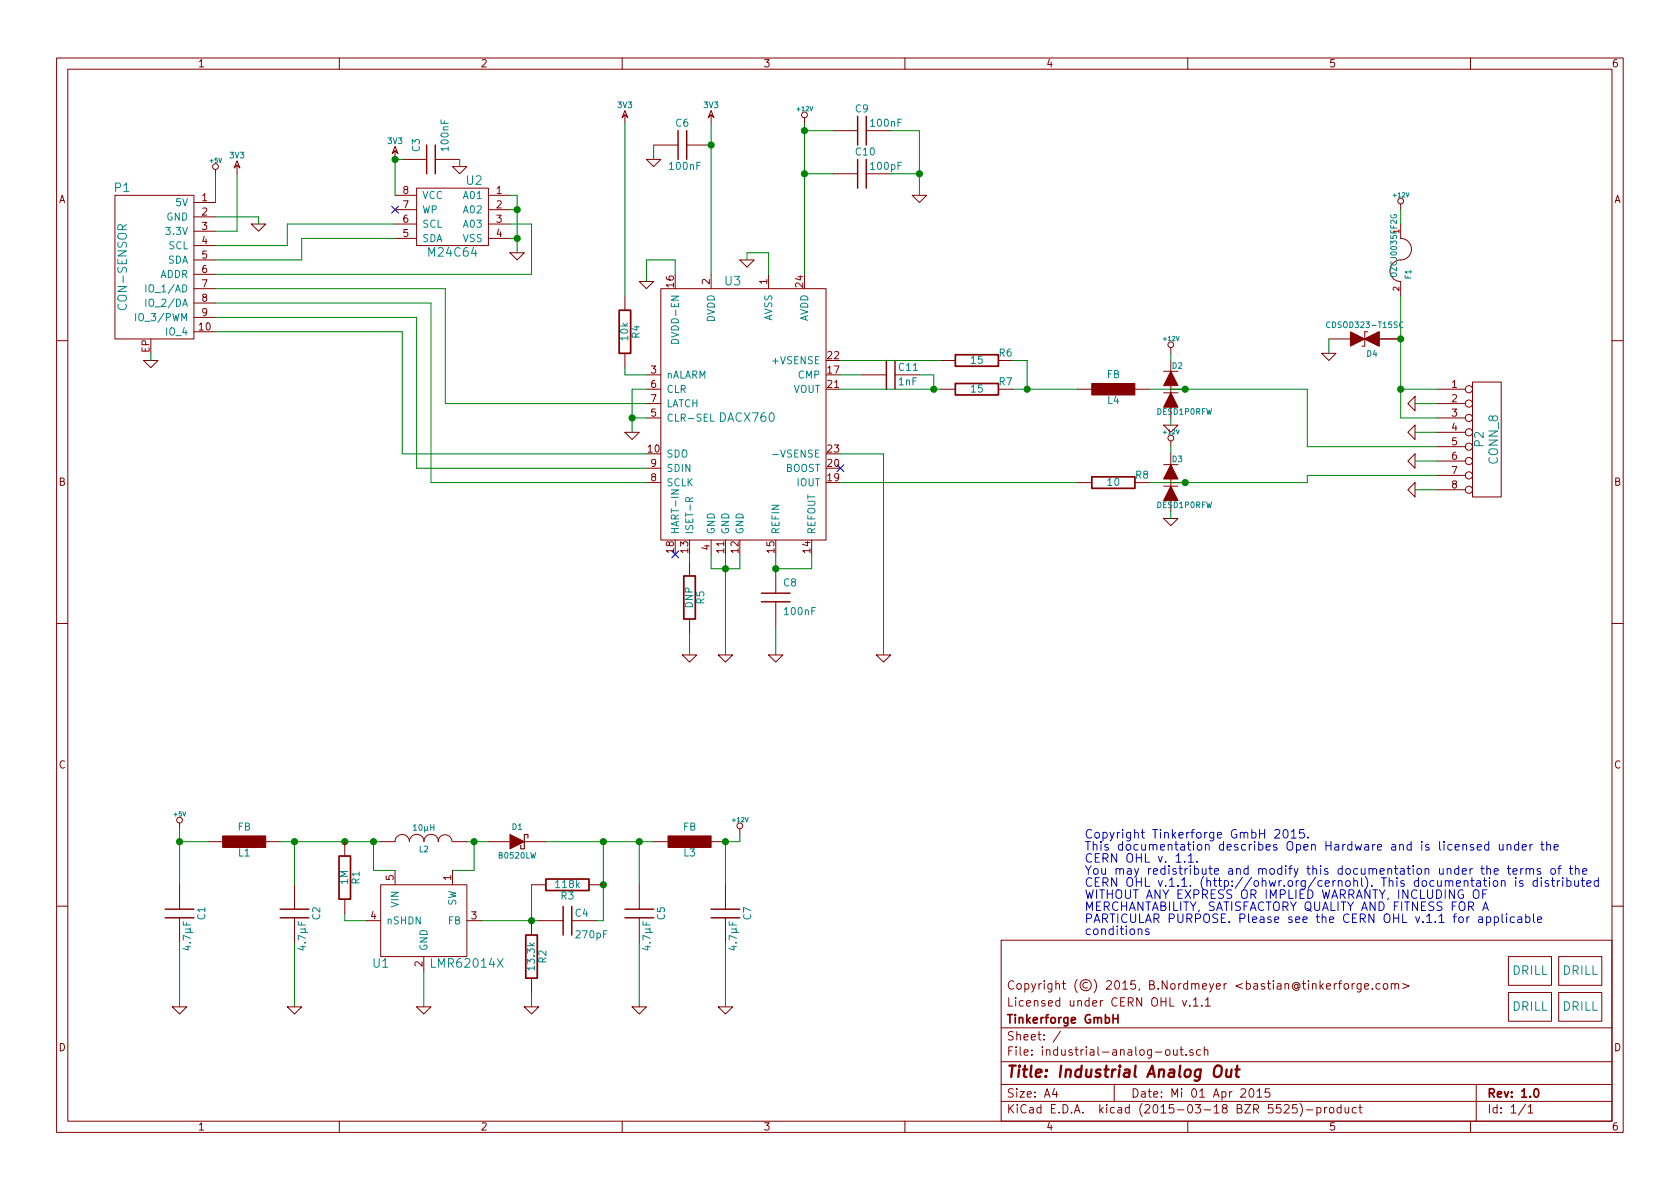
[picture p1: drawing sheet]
EESchema Schematic File Version 2
LIBS:tinkerforge
LIBS:power
LIBS:device
LIBS:transistors
LIBS:conn
LIBS:linear
LIBS:regul
LIBS:74xx
LIBS:cmos4000
LIBS:adc-dac
LIBS:memory
LIBS:xilinx
LIBS:microcontrollers
LIBS:dsp
LIBS:microchip
LIBS:analog_switches
LIBS:motorola
LIBS:texas
LIBS:intel
LIBS:audio
LIBS:interface
LIBS:digital-audio
LIBS:philips
LIBS:display
LIBS:cypress
LIBS:siliconi
LIBS:opto
LIBS:atmel
LIBS:contrib
LIBS:valves
EELAYER 25 0
EELAYER END
$Descr A4 11693 8268
encoding utf-8
Sheet 1 1
Title "Industrial Analog Out"
Date "Mi 01 Apr 2015"
Rev "1.0"
Comp "Tinkerforge GmbH"
Comment1 "Licensed under CERN OHL v.1.1"
Comment2 "Copyright (©) 2015, B.Nordmeyer <bastian@tinkerforge.com>"
Comment3 ""
Comment4 ""
$EndDescr
Text Notes 7550 6500 0    60   ~ 0
Copyright Tinkerforge GmbH 2015.\nThis documentation describes Open Hardware and is licensed under the\nCERN OHL v. 1.1.\nYou may redistribute and modify this documentation under the terms of the\nCERN OHL v.1.1. (http://ohwr.org/cernohl). This documentation is distributed\nWITHOUT ANY EXPRESS OR IMPLIED WARRANTY, INCLUDING OF\nMERCHANTABILITY, SATISFACTORY QUALITY AND FITNESS FOR A\nPARTICULAR PURPOSE. Please see the CERN OHL v.1.1 for applicable\nconditions\n
$Comp
L GND #PWR01
U 1 1
P 1050 2500
F 0 "#PWR01" H 1050 2500 30  0001 C CNN
F 1 "GND" H 1050 2430 30  0001 C CNN
F 2 "" H 1050 2500 60  0001 C CNN
F 3 "" H 1050 2500 60  0001 C CNN
	1    1050 2500
	1    0    0    -1  
$EndComp
$Comp
L DRILL U5
U 1 1
P 10650 7000
F 0 "U5" H 10700 7050 60  0001 C CNN
F 1 "DRILL" H 10650 7000 60  0000 C CNN
F 2 "kicad-libraries:DRILL_NP" H 10650 7000 60  0001 C CNN
F 3 "" H 10650 7000 60  0001 C CNN
	1    10650 7000
	1    0    0    -1  
$EndComp
$Comp
L DRILL U4
U 1 1
P 10650 6750
F 0 "U4" H 10700 6800 60  0001 C CNN
F 1 "DRILL" H 10650 6750 60  0000 C CNN
F 2 "kicad-libraries:DRILL_NP" H 10650 6750 60  0001 C CNN
F 3 "" H 10650 6750 60  0001 C CNN
	1    10650 6750
	1    0    0    -1  
$EndComp
$Comp
L DRILL U6
U 1 1
P 11000 6750
F 0 "U6" H 11050 6800 60  0001 C CNN
F 1 "DRILL" H 11000 6750 60  0000 C CNN
F 2 "kicad-libraries:DRILL_NP" H 11000 6750 60  0001 C CNN
F 3 "" H 11000 6750 60  0001 C CNN
	1    11000 6750
	1    0    0    -1  
$EndComp
$Comp
L DRILL U7
U 1 1
P 11000 7000
F 0 "U7" H 11050 7050 60  0001 C CNN
F 1 "DRILL" H 11000 7000 60  0000 C CNN
F 2 "kicad-libraries:DRILL_NP" H 11000 7000 60  0001 C CNN
F 3 "" H 11000 7000 60  0001 C CNN
	1    11000 7000
	1    0    0    -1  
$EndComp
$Comp
L GND #PWR02
U 1 1
P 1800 1550
F 0 "#PWR02" H 1800 1550 30  0001 C CNN
F 1 "GND" H 1800 1480 30  0001 C CNN
F 2 "" H 1800 1550 60  0001 C CNN
F 3 "" H 1800 1550 60  0001 C CNN
	1    1800 1550
	1    0    0    -1  
$EndComp
$Comp
L C C3
U 1 1
P 3000 1100
F 0 "C3" H 3050 1200 50  0000 L CNN
F 1 "100nF" H 3050 1000 50  0000 L CNN
F 2 "kicad-libraries:C0603" H 3000 1100 60  0001 C CNN
F 3 "" H 3000 1100 60  0001 C CNN
	1    3000 1100
	0    -1   -1   0   
$EndComp
$Comp
L GND #PWR03
U 1 1
P 3200 1150
F 0 "#PWR03" H 3200 1150 30  0001 C CNN
F 1 "GND" H 3200 1080 30  0001 C CNN
F 2 "" H 3200 1150 60  0001 C CNN
F 3 "" H 3200 1150 60  0001 C CNN
	1    3200 1150
	1    0    0    -1  
$EndComp
$Comp
L GND #PWR04
U 1 1
P 3600 1750
F 0 "#PWR04" H 3600 1750 30  0001 C CNN
F 1 "GND" H 3600 1680 30  0001 C CNN
F 2 "" H 3600 1750 60  0001 C CNN
F 3 "" H 3600 1750 60  0001 C CNN
	1    3600 1750
	1    0    0    -1  
$EndComp
NoConn ~ 2750 1450
$Comp
L 3V3 #PWR05
U 1 1
P 2750 1100
F 0 "#PWR05" H 2750 1200 40  0001 C CNN
F 1 "3V3" H 2750 1225 40  0000 C CNN
F 2 "" H 2750 1100 60  0001 C CNN
F 3 "" H 2750 1100 60  0001 C CNN
	1    2750 1100
	1    0    0    -1  
$EndComp
$Comp
L 3V3 #PWR06
U 1 1
P 1650 1200
F 0 "#PWR06" H 1650 1300 40  0001 C CNN
F 1 "3V3" H 1650 1325 40  0000 C CNN
F 2 "" H 1650 1200 60  0001 C CNN
F 3 "" H 1650 1200 60  0001 C CNN
	1    1650 1200
	1    0    0    -1  
$EndComp
$Comp
L CON-SENSOR P1
U 1 1
P 1050 1850
F 0 "P1" H 1250 2400 60  0000 C CNN
F 1 "CON-SENSOR" V 1250 1850 60  0000 C CNN
F 2 "kicad-libraries:CON-SENSOR" H 1050 1850 60  0001 C CNN
F 3 "" H 1050 1850 60  0001 C CNN
	1    1050 1850
	-1   0    0    -1  
$EndComp
$Comp
L CAT24C U2
U 1 1
P 3150 1750
F 0 "U2" H 3000 2250 60  0000 C CNN
F 1 "M24C64" H 3150 1750 60  0000 C CNN
F 2 "kicad-libraries:SOIC8" H 3150 1750 60  0001 C CNN
F 3 "" H 3150 1750 60  0001 C CNN
	1    3150 1750
	-1   0    0    -1  
$EndComp
$Comp
L +5V #PWR07
U 1 1
P 1500 1200
F 0 "#PWR07" H 1500 1290 20  0001 C CNN
F 1 "+5V" H 1500 1290 30  0000 C CNN
F 2 "" H 1500 1200 60  0000 C CNN
F 3 "" H 1500 1200 60  0000 C CNN
	1    1500 1200
	1    0    0    -1  
$EndComp
$Comp
L CONN_8 P2
U 1 1
P 10350 3050
F 0 "P2" V 10300 3050 60  0000 C CNN
F 1 "CONN_8" V 10400 3050 60  0000 C CNN
F 2 "kicad-libraries:OQ_8P" H 10350 3050 60  0001 C CNN
F 3 "" H 10350 3050 60  0000 C CNN
	1    10350 3050
	1    0    0    -1  
$EndComp
Wire Wire Line
	1050 2500 1050 2450
Connection ~ 2750 1100
Wire Wire Line
	2800 1100 2750 1100
Connection ~ 3600 1450
Wire Wire Line
	3600 1350 3600 1750
Wire Wire Line
	3600 1350 3550 1350
Wire Wire Line
	3600 1650 3550 1650
Wire Wire Line
	3550 1550 3700 1550
Wire Wire Line
	3700 1550 3700 1900
Wire Wire Line
	3700 1900 1500 1900
Wire Wire Line
	2750 1550 2000 1550
Wire Wire Line
	2000 1550 2000 1700
Wire Wire Line
	2000 1700 1500 1700
Wire Wire Line
	1500 1600 1650 1600
Wire Wire Line
	1650 1600 1650 1200
Wire Wire Line
	1500 1800 2100 1800
Wire Wire Line
	2100 1800 2100 1650
Wire Wire Line
	2100 1650 2750 1650
Wire Wire Line
	2750 1100 2750 1350
Wire Wire Line
	3600 1450 3550 1450
Connection ~ 3600 1650
Wire Wire Line
	3200 1150 3200 1100
Wire Wire Line
	1500 1500 1800 1500
Wire Wire Line
	1800 1500 1800 1550
Wire Wire Line
	1500 1400 1500 1200
$Comp
L DACX760 U3
U 1 1
P 5200 2900
F 0 "U3" H 5100 3850 60  0000 C CNN
F 1 "DACX760" H 5200 2900 60  0000 C CNN
F 2 "kicad-libraries:TSSOP24-44-PWR" H 5200 2900 60  0001 C CNN
F 3 "" H 5200 2900 60  0000 C CNN
	1    5200 2900
	1    0    0    -1  
$EndComp
$Comp
L R R4
U 1 1
P 4350 2300
F 0 "R4" V 4430 2300 50  0000 C CNN
F 1 "10k" V 4350 2300 50  0000 C CNN
F 2 "kicad-libraries:R0603" H 4350 2300 60  0001 C CNN
F 3 "" H 4350 2300 60  0000 C CNN
	1    4350 2300
	1    0    0    -1  
$EndComp
Wire Wire Line
	4500 2600 4350 2600
Wire Wire Line
	4350 2600 4350 2550
$Comp
L 3V3 #PWR08
U 1 1
P 4350 850
F 0 "#PWR08" H 4350 950 40  0001 C CNN
F 1 "3V3" H 4350 975 40  0000 C CNN
F 2 "" H 4350 850 60  0001 C CNN
F 3 "" H 4350 850 60  0001 C CNN
	1    4350 850 
	1    0    0    -1  
$EndComp
$Comp
L 3V3 #PWR09
U 1 1
P 4950 850
F 0 "#PWR09" H 4950 950 40  0001 C CNN
F 1 "3V3" H 4950 975 40  0000 C CNN
F 2 "" H 4950 850 60  0001 C CNN
F 3 "" H 4950 850 60  0001 C CNN
	1    4950 850 
	1    0    0    -1  
$EndComp
Wire Wire Line
	1500 2000 3100 2000
Wire Wire Line
	3100 2000 3100 2800
Wire Wire Line
	3100 2800 4500 2800
Wire Wire Line
	3000 2100 1500 2100
Wire Wire Line
	1500 2200 2900 2200
Wire Wire Line
	2900 2200 2900 3250
Wire Wire Line
	2800 2300 1500 2300
$Comp
L GND #PWR010
U 1 1
P 4400 3000
F 0 "#PWR010" H 4400 3000 30  0001 C CNN
F 1 "GND" H 4400 2930 30  0001 C CNN
F 2 "" H 4400 3000 60  0001 C CNN
F 3 "" H 4400 3000 60  0001 C CNN
	1    4400 3000
	1    0    0    -1  
$EndComp
Wire Wire Line
	4500 2900 4400 2900
Wire Wire Line
	4400 2700 4400 3000
Wire Wire Line
	4500 2700 4400 2700
Connection ~ 4400 2900
$Comp
L GND #PWR011
U 1 1
P 5050 4550
F 0 "#PWR011" H 5050 4550 30  0001 C CNN
F 1 "GND" H 5050 4480 30  0001 C CNN
F 2 "" H 5050 4550 60  0001 C CNN
F 3 "" H 5050 4550 60  0001 C CNN
	1    5050 4550
	1    0    0    -1  
$EndComp
Wire Wire Line
	5050 3850 5050 4550
Wire Wire Line
	4950 3850 4950 3950
Wire Wire Line
	4950 3950 5150 3950
Connection ~ 5050 3950
Wire Wire Line
	5150 3950 5150 3850
$Comp
L C C8
U 1 1
P 5400 4150
F 0 "C8" H 5450 4250 50  0000 L CNN
F 1 "100nF" H 5450 4050 50  0000 L CNN
F 2 "kicad-libraries:C0603" H 5400 4150 60  0001 C CNN
F 3 "" H 5400 4150 60  0001 C CNN
	1    5400 4150
	1    0    0    -1  
$EndComp
$Comp
L GND #PWR012
U 1 1
P 5400 4550
F 0 "#PWR012" H 5400 4550 30  0001 C CNN
F 1 "GND" H 5400 4480 30  0001 C CNN
F 2 "" H 5400 4550 60  0001 C CNN
F 3 "" H 5400 4550 60  0001 C CNN
	1    5400 4550
	1    0    0    -1  
$EndComp
Wire Wire Line
	5400 3850 5400 3950
Wire Wire Line
	5400 3950 5650 3950
Wire Wire Line
	5650 3950 5650 3850
Wire Wire Line
	5400 4350 5400 4550
Connection ~ 5400 3950
$Comp
L C C6
U 1 1
P 4750 1000
F 0 "C6" V 4600 950 50  0000 L CNN
F 1 "100nF" V 4900 900 50  0000 L CNN
F 2 "kicad-libraries:C0603" H 4750 1000 60  0001 C CNN
F 3 "" H 4750 1000 60  0001 C CNN
	1    4750 1000
	0    1    1    0   
$EndComp
Wire Wire Line
	4950 1900 4950 850 
Connection ~ 4950 1000
$Comp
L GND #PWR013
U 1 1
P 4550 1100
F 0 "#PWR013" H 4550 1100 30  0001 C CNN
F 1 "GND" H 4550 1030 30  0001 C CNN
F 2 "" H 4550 1100 60  0001 C CNN
F 3 "" H 4550 1100 60  0001 C CNN
	1    4550 1100
	1    0    0    -1  
$EndComp
Wire Wire Line
	4550 1100 4550 1000
Wire Wire Line
	4350 2050 4350 850 
$Comp
L C C9
U 1 1
P 6000 900
F 0 "C9" V 5850 850 50  0000 L CNN
F 1 "100nF" V 5950 950 50  0000 L CNN
F 2 "kicad-libraries:C0603" H 6000 900 60  0001 C CNN
F 3 "" H 6000 900 60  0001 C CNN
	1    6000 900 
	0    1    1    0   
$EndComp
$Comp
L C C10
U 1 1
P 6000 1200
F 0 "C10" V 5850 1150 50  0000 L CNN
F 1 "100pF" V 5950 1250 50  0000 L CNN
F 2 "kicad-libraries:C0603" H 6000 1200 60  0001 C CNN
F 3 "" H 6000 1200 60  0001 C CNN
	1    6000 1200
	0    1    1    0   
$EndComp
$Comp
L GND #PWR014
U 1 1
P 6400 1350
F 0 "#PWR014" H 6400 1350 30  0001 C CNN
F 1 "GND" H 6400 1280 30  0001 C CNN
F 2 "" H 6400 1350 60  0001 C CNN
F 3 "" H 6400 1350 60  0001 C CNN
	1    6400 1350
	1    0    0    -1  
$EndComp
Wire Wire Line
	6200 1200 6400 1200
Wire Wire Line
	6200 900  6400 900 
$Comp
L +12V #PWR015
U 1 1
P 5600 850
F 0 "#PWR015" H 5600 800 20  0001 C CNN
F 1 "+12V" H 5600 950 30  0000 C CNN
F 2 "" H 5600 850 60  0000 C CNN
F 3 "" H 5600 850 60  0000 C CNN
	1    5600 850 
	1    0    0    -1  
$EndComp
Wire Wire Line
	5600 850  5600 1900
Wire Wire Line
	5800 900  5600 900 
Connection ~ 5600 900 
Wire Wire Line
	5800 1200 5600 1200
Connection ~ 5600 1200
$Comp
L GND #PWR016
U 1 1
P 4500 1950
F 0 "#PWR016" H 4500 1950 30  0001 C CNN
F 1 "GND" H 4500 1880 30  0001 C CNN
F 2 "" H 4500 1950 60  0001 C CNN
F 3 "" H 4500 1950 60  0001 C CNN
	1    4500 1950
	1    0    0    -1  
$EndComp
Wire Wire Line
	4700 1900 4700 1800
Wire Wire Line
	4700 1800 4500 1800
Wire Wire Line
	4500 1800 4500 1950
NoConn ~ 4700 3850
$Comp
L R R5
U 1 1
P 4800 4150
F 0 "R5" V 4880 4150 50  0000 C CNN
F 1 "DNP" V 4800 4150 50  0000 C CNN
F 2 "kicad-libraries:R0603" H 4800 4150 60  0001 C CNN
F 3 "" H 4800 4150 60  0000 C CNN
	1    4800 4150
	1    0    0    -1  
$EndComp
$Comp
L GND #PWR017
U 1 1
P 4800 4550
F 0 "#PWR017" H 4800 4550 30  0001 C CNN
F 1 "GND" H 4800 4480 30  0001 C CNN
F 2 "" H 4800 4550 60  0001 C CNN
F 3 "" H 4800 4550 60  0001 C CNN
	1    4800 4550
	1    0    0    -1  
$EndComp
Wire Wire Line
	4800 3900 4800 3850
Wire Wire Line
	4800 4400 4800 4550
$Comp
L GND #PWR018
U 1 1
P 9850 3000
F 0 "#PWR018" H 9850 3000 30  0001 C CNN
F 1 "GND" H 9850 2930 30  0001 C CNN
F 2 "" H 9850 3000 60  0001 C CNN
F 3 "" H 9850 3000 60  0001 C CNN
	1    9850 3000
	0    1    1    0   
$EndComp
$Comp
L R R6
U 1 1
P 6800 2500
F 0 "R6" V 6750 2700 50  0000 C CNN
F 1 "15" V 6800 2500 50  0000 C CNN
F 2 "kicad-libraries:R0603" H 6800 2500 60  0001 C CNN
F 3 "" H 6800 2500 60  0000 C CNN
	1    6800 2500
	0    1    1    0   
$EndComp
$Comp
L R R7
U 1 1
P 6800 2700
F 0 "R7" V 6750 2900 50  0000 C CNN
F 1 "15" V 6800 2700 50  0000 C CNN
F 2 "kicad-libraries:R0603" H 6800 2700 60  0001 C CNN
F 3 "" H 6800 2700 60  0000 C CNN
	1    6800 2700
	0    1    1    0   
$EndComp
$Comp
L C C11
U 1 1
P 6200 2600
F 0 "C11" V 6150 2650 50  0000 L CNN
F 1 "1nF" V 6250 2650 50  0000 L CNN
F 2 "kicad-libraries:C0603" H 6200 2600 60  0001 C CNN
F 3 "" H 6200 2600 60  0001 C CNN
	1    6200 2600
	0    1    1    0   
$EndComp
Wire Wire Line
	5850 2600 6000 2600
Wire Wire Line
	6400 2600 6500 2600
Wire Wire Line
	6500 2600 6500 2700
Wire Wire Line
	5850 2700 6550 2700
Connection ~ 6500 2700
Wire Wire Line
	5850 2500 6550 2500
Wire Wire Line
	7050 2500 7150 2500
Wire Wire Line
	7150 2500 7150 2700
Wire Wire Line
	7050 2700 7500 2700
Connection ~ 7150 2700
NoConn ~ 5850 3250
$Comp
L GND #PWR019
U 1 1
P 6150 4550
F 0 "#PWR019" H 6150 4550 30  0001 C CNN
F 1 "GND" H 6150 4480 30  0001 C CNN
F 2 "" H 6150 4550 60  0001 C CNN
F 3 "" H 6150 4550 60  0001 C CNN
	1    6150 4550
	1    0    0    -1  
$EndComp
Wire Wire Line
	5850 3150 6150 3150
Wire Wire Line
	6150 3150 6150 4550
Wire Wire Line
	5850 3350 7500 3350
Wire Wire Line
	6400 900  6400 1350
Connection ~ 6400 1200
$Comp
L GND #PWR020
U 1 1
P 5200 1800
F 0 "#PWR020" H 5200 1800 30  0001 C CNN
F 1 "GND" H 5200 1730 30  0001 C CNN
F 2 "" H 5200 1800 60  0001 C CNN
F 3 "" H 5200 1800 60  0001 C CNN
	1    5200 1800
	1    0    0    -1  
$EndComp
Wire Wire Line
	5200 1800 5200 1750
Wire Wire Line
	5200 1750 5350 1750
Wire Wire Line
	5350 1750 5350 1900
$Comp
L +12V #PWR021
U 1 1
P 9750 1450
F 0 "#PWR021" H 9750 1400 20  0001 C CNN
F 1 "+12V" H 9750 1550 30  0000 C CNN
F 2 "" H 9750 1450 60  0000 C CNN
F 3 "" H 9750 1450 60  0000 C CNN
	1    9750 1450
	1    0    0    -1  
$EndComp
$Comp
L GND #PWR022
U 1 1
P 9850 2800
F 0 "#PWR022" H 9850 2800 30  0001 C CNN
F 1 "GND" H 9850 2730 30  0001 C CNN
F 2 "" H 9850 2800 60  0001 C CNN
F 3 "" H 9850 2800 60  0001 C CNN
	1    9850 2800
	0    1    1    0   
$EndComp
$Comp
L FUSE F1
U 1 1
P 9750 1800
F 0 "F1" H 9850 1850 40  0000 C CNN
F 1 "OZCJ0035FF2G" H 9650 1750 40  0000 C CNN
F 2 "kicad-libraries:C1206" H 9750 1800 60  0001 C CNN
F 3 "" H 9750 1800 60  0000 C CNN
	1    9750 1800
	0    1    1    0   
$EndComp
$Comp
L INDUCT L4
U 1 1
P 7750 2700
F 0 "L4" V 7830 2700 50  0000 C CNN
F 1 "FB" V 7650 2700 50  0000 C CNN
F 2 "kicad-libraries:C0603" H 7750 2700 60  0001 C CNN
F 3 "" H 7750 2700 60  0000 C CNN
	1    7750 2700
	0    1    1    0   
$EndComp
$Comp
L R R8
U 1 1
P 7750 3350
F 0 "R8" V 7700 3550 50  0000 C CNN
F 1 "10" V 7750 3350 50  0000 C CNN
F 2 "kicad-libraries:R0603" H 7750 3350 60  0001 C CNN
F 3 "" H 7750 3350 60  0000 C CNN
	1    7750 3350
	0    1    1    0   
$EndComp
$Comp
L TVS2 D3
U 1 1
P 8150 3350
F 0 "D3" H 8195 3510 40  0000 C CNN
F 1 "DESD1P0RFW" H 8245 3190 40  0000 C CNN
F 2 "kicad-libraries:SOT23-3" V 8150 3425 60  0001 C CNN
F 3 "" V 8150 3425 60  0000 C CNN
	1    8150 3350
	1    0    0    -1  
$EndComp
Wire Wire Line
	8000 3350 9100 3350
Wire Wire Line
	10000 2800 9850 2800
$Comp
L GND #PWR023
U 1 1
P 9850 3200
F 0 "#PWR023" H 9850 3200 30  0001 C CNN
F 1 "GND" H 9850 3130 30  0001 C CNN
F 2 "" H 9850 3200 60  0001 C CNN
F 3 "" H 9850 3200 60  0001 C CNN
	1    9850 3200
	0    1    1    0   
$EndComp
$Comp
L GND #PWR024
U 1 1
P 9850 3400
F 0 "#PWR024" H 9850 3400 30  0001 C CNN
F 1 "GND" H 9850 3330 30  0001 C CNN
F 2 "" H 9850 3400 60  0001 C CNN
F 3 "" H 9850 3400 60  0001 C CNN
	1    9850 3400
	0    1    1    0   
$EndComp
Wire Wire Line
	9850 3400 10000 3400
Wire Wire Line
	10000 3200 9850 3200
Wire Wire Line
	9850 3000 10000 3000
Wire Wire Line
	9750 2900 10000 2900
Wire Wire Line
	9750 2700 10000 2700
Wire Wire Line
	9750 2050 9750 2900
$Comp
L TVS D4
U 1 1
P 9500 2350
F 0 "D4" H 9450 2450 40  0000 C CNN
F 1 "CDSOD323-T15SC" H 9500 2250 40  0000 C CNN
F 2 "kicad-libraries:SOD-323" H 9500 2350 60  0001 C CNN
F 3 "" H 9500 2350 60  0000 C CNN
	1    9500 2350
	-1   0    0    1   
$EndComp
Wire Wire Line
	9750 1450 9750 1550
Connection ~ 9750 2350
Connection ~ 9750 2700
$Comp
L GND #PWR025
U 1 1
P 9250 2450
F 0 "#PWR025" H 9250 2450 30  0001 C CNN
F 1 "GND" H 9250 2380 30  0001 C CNN
F 2 "" H 9250 2450 60  0001 C CNN
F 3 "" H 9250 2450 60  0001 C CNN
	1    9250 2450
	1    0    0    -1  
$EndComp
Wire Wire Line
	9250 2450 9250 2350
$Comp
L TVS2 D2
U 1 1
P 8150 2700
F 0 "D2" H 8195 2860 40  0000 C CNN
F 1 "DESD1P0RFW" H 8245 2540 40  0000 C CNN
F 2 "kicad-libraries:SOT23-3" V 8150 2775 60  0001 C CNN
F 3 "" V 8150 2775 60  0000 C CNN
	1    8150 2700
	1    0    0    -1  
$EndComp
Wire Wire Line
	8000 2700 9100 2700
Wire Wire Line
	9100 2700 9100 3100
Wire Wire Line
	9100 3100 10000 3100
Connection ~ 8250 2700
Wire Wire Line
	9100 3350 9100 3300
Wire Wire Line
	9100 3300 10000 3300
Connection ~ 8250 3350
$Comp
L +12V #PWR026
U 1 1
P 8150 2450
F 0 "#PWR026" H 8150 2400 20  0001 C CNN
F 1 "+12V" H 8150 2550 30  0000 C CNN
F 2 "" H 8150 2450 60  0000 C CNN
F 3 "" H 8150 2450 60  0000 C CNN
	1    8150 2450
	1    0    0    -1  
$EndComp
Wire Wire Line
	8150 2450 8150 2500
$Comp
L +12V #PWR027
U 1 1
P 8150 3100
F 0 "#PWR027" H 8150 3050 20  0001 C CNN
F 1 "+12V" H 8150 3200 30  0000 C CNN
F 2 "" H 8150 3100 60  0000 C CNN
F 3 "" H 8150 3100 60  0000 C CNN
	1    8150 3100
	1    0    0    -1  
$EndComp
Wire Wire Line
	8150 3150 8150 3100
$Comp
L GND #PWR028
U 1 1
P 8150 2950
F 0 "#PWR028" H 8150 2950 30  0001 C CNN
F 1 "GND" H 8150 2880 30  0001 C CNN
F 2 "" H 8150 2950 60  0001 C CNN
F 3 "" H 8150 2950 60  0001 C CNN
	1    8150 2950
	1    0    0    -1  
$EndComp
Wire Wire Line
	8150 2950 8150 2900
$Comp
L GND #PWR029
U 1 1
P 8150 3600
F 0 "#PWR029" H 8150 3600 30  0001 C CNN
F 1 "GND" H 8150 3530 30  0001 C CNN
F 2 "" H 8150 3600 60  0001 C CNN
F 3 "" H 8150 3600 60  0001 C CNN
	1    8150 3600
	1    0    0    -1  
$EndComp
Wire Wire Line
	8150 3600 8150 3550
Wire Wire Line
	2900 3250 4500 3250
Wire Wire Line
	4500 3150 2800 3150
Wire Wire Line
	2800 3150 2800 2300
Wire Wire Line
	3000 2100 3000 3350
Wire Wire Line
	3000 3350 4500 3350
Wire Wire Line
	2050 7000 2050 6550
$Comp
L GND #PWR030
U 1 1
P 2050 7000
F 0 "#PWR030" H 2050 7000 30  0001 C CNN
F 1 "GND" H 2050 6930 30  0001 C CNN
F 2 "" H 2050 7000 60  0001 C CNN
F 3 "" H 2050 7000 60  0001 C CNN
	1    2050 7000
	1    0    0    -1  
$EndComp
Connection ~ 2400 5850
Connection ~ 2600 5850
Wire Wire Line
	2400 6400 2400 6350
Wire Wire Line
	2550 6400 2400 6400
$Comp
L R R1
U 1 1
P 2400 6100
F 0 "R1" V 2480 6100 50  0000 C CNN
F 1 "1M" V 2400 6100 50  0000 C CNN
F 2 "kicad-libraries:R0603" H 2400 6100 60  0001 C CNN
F 3 "" H 2400 6100 60  0000 C CNN
	1    2400 6100
	1    0    0    -1  
$EndComp
$Comp
L C C2
U 1 1
P 2050 6350
F 0 "C2" V 1900 6300 50  0000 L CNN
F 1 "4.7µF" V 2000 6400 50  0000 L CNN
F 2 "kicad-libraries:C0805" H 2050 6350 60  0001 C CNN
F 3 "" H 2050 6350 60  0001 C CNN
	1    2050 6350
	-1   0    0    1   
$EndComp
Wire Wire Line
	1950 5850 2650 5850
Wire Wire Line
	2600 6050 2600 5850
Wire Wire Line
	2750 6050 2600 6050
Connection ~ 3300 5850
Wire Wire Line
	3300 6050 3150 6050
Wire Wire Line
	3300 5850 3300 6050
Wire Wire Line
	3250 5850 3400 5850
Wire Wire Line
	3700 6150 3700 6400
Connection ~ 4200 5850
Connection ~ 4200 6150
Wire Wire Line
	4200 5850 4200 6400
Wire Wire Line
	4200 6400 4150 6400
Connection ~ 3700 6400
Wire Wire Line
	3350 6400 3750 6400
Wire Wire Line
	3700 7000 3700 6900
Wire Wire Line
	4450 6550 4450 7000
Wire Wire Line
	3800 5850 4550 5850
$Comp
L GND #PWR031
U 1 1
P 4450 7000
F 0 "#PWR031" H 4450 7000 30  0001 C CNN
F 1 "GND" H 4450 6930 30  0001 C CNN
F 2 "" H 4450 7000 60  0001 C CNN
F 3 "" H 4450 7000 60  0001 C CNN
	1    4450 7000
	1    0    0    -1  
$EndComp
$Comp
L R R3
U 1 1
P 3950 6150
F 0 "R3" V 4030 6150 50  0000 C CNN
F 1 "118k" V 3950 6150 50  0000 C CNN
F 2 "kicad-libraries:R0603" H 3950 6150 60  0001 C CNN
F 3 "" H 3950 6150 60  0000 C CNN
	1    3950 6150
	0    1    1    0   
$EndComp
$Comp
L GND #PWR032
U 1 1
P 3700 7000
F 0 "#PWR032" H 3700 7000 30  0001 C CNN
F 1 "GND" H 3700 6930 30  0001 C CNN
F 2 "" H 3700 7000 60  0001 C CNN
F 3 "" H 3700 7000 60  0001 C CNN
	1    3700 7000
	1    0    0    -1  
$EndComp
Wire Wire Line
	2950 7000 2950 6750
$Comp
L C C4
U 1 1
P 3950 6400
F 0 "C4" V 3900 6450 50  0000 L CNN
F 1 "270pF" V 4050 6450 50  0000 L CNN
F 2 "kicad-libraries:C0603" H 3950 6400 60  0001 C CNN
F 3 "" H 3950 6400 60  0001 C CNN
	1    3950 6400
	0    1    1    0   
$EndComp
$Comp
L R R2
U 1 1
P 3700 6650
F 0 "R2" V 3780 6650 50  0000 C CNN
F 1 "13.3k" V 3700 6650 50  0000 C CNN
F 2 "kicad-libraries:R0603" H 3700 6650 60  0001 C CNN
F 3 "" H 3700 6650 60  0000 C CNN
	1    3700 6650
	1    0    0    -1  
$EndComp
$Comp
L C C5
U 1 1
P 4450 6350
F 0 "C5" V 4300 6300 50  0000 L CNN
F 1 "4.7µF" V 4400 6400 50  0000 L CNN
F 2 "kicad-libraries:C0805" H 4450 6350 60  0001 C CNN
F 3 "" H 4450 6350 60  0001 C CNN
	1    4450 6350
	-1   0    0    1   
$EndComp
$Comp
L DIODESCH D1
U 1 1
P 3600 5850
F 0 "D1" H 3600 5950 40  0000 C CNN
F 1 "B0520LW" H 3600 5750 40  0000 C CNN
F 2 "kicad-libraries:SOD-123" H 3600 5850 60  0001 C CNN
F 3 "" H 3600 5850 60  0000 C CNN
	1    3600 5850
	1    0    0    -1  
$EndComp
$Comp
L INDUCTOR L2
U 1 1
P 2950 5850
F 0 "L2" V 2900 5850 40  0000 C CNN
F 1 "10µH" V 3050 5850 40  0000 C CNN
F 2 "kicad-libraries:NR3030" H 2950 5850 60  0001 C CNN
F 3 "" H 2950 5850 60  0000 C CNN
	1    2950 5850
	-1   0    0    -1  
$EndComp
$Comp
L GND #PWR033
U 1 1
P 2950 7000
F 0 "#PWR033" H 2950 7000 30  0001 C CNN
F 1 "GND" H 2950 6930 30  0001 C CNN
F 2 "" H 2950 7000 60  0001 C CNN
F 3 "" H 2950 7000 60  0001 C CNN
	1    2950 7000
	1    0    0    -1  
$EndComp
$Comp
L LMR62014X U1
U 1 1
P 2950 6400
F 0 "U1" H 2650 6100 60  0000 C CNN
F 1 "LMR62014X" H 3250 6100 60  0000 C CNN
F 2 "kicad-libraries:SOT23-5" H 2950 6400 60  0001 C CNN
F 3 "" H 2950 6400 60  0000 C CNN
	1    2950 6400
	1    0    0    -1  
$EndComp
$Comp
L +5V #PWR034
U 1 1
P 1250 5750
F 0 "#PWR034" H 1250 5840 20  0001 C CNN
F 1 "+5V" H 1250 5840 30  0000 C CNN
F 2 "" H 1250 5750 60  0000 C CNN
F 3 "" H 1250 5750 60  0000 C CNN
	1    1250 5750
	1    0    0    -1  
$EndComp
$Comp
L +12V #PWR035
U 1 1
P 5150 5800
F 0 "#PWR035" H 5150 5750 20  0001 C CNN
F 1 "+12V" H 5150 5900 30  0000 C CNN
F 2 "" H 5150 5800 60  0000 C CNN
F 3 "" H 5150 5800 60  0000 C CNN
	1    5150 5800
	1    0    0    -1  
$EndComp
Connection ~ 2050 5850
Connection ~ 4450 5850
$Comp
L INDUCT L3
U 1 1
P 4800 5850
F 0 "L3" V 4880 5850 50  0000 C CNN
F 1 "FB" V 4700 5850 50  0000 C CNN
F 2 "kicad-libraries:C0603" H 4800 5850 60  0001 C CNN
F 3 "" H 4800 5850 60  0000 C CNN
	1    4800 5850
	0    1    1    0   
$EndComp
$Comp
L C C7
U 1 1
P 5050 6350
F 0 "C7" V 4900 6300 50  0000 L CNN
F 1 "4.7µF" V 5000 6400 50  0000 L CNN
F 2 "kicad-libraries:C0805" H 5050 6350 60  0001 C CNN
F 3 "" H 5050 6350 60  0001 C CNN
	1    5050 6350
	-1   0    0    1   
$EndComp
$Comp
L GND #PWR036
U 1 1
P 5050 7000
F 0 "#PWR036" H 5050 7000 30  0001 C CNN
F 1 "GND" H 5050 6930 30  0001 C CNN
F 2 "" H 5050 7000 60  0001 C CNN
F 3 "" H 5050 7000 60  0001 C CNN
	1    5050 7000
	1    0    0    -1  
$EndComp
Wire Wire Line
	4450 5850 4450 6150
Wire Wire Line
	5050 6150 5050 5850
Wire Wire Line
	5150 5800 5150 5850
Wire Wire Line
	5150 5850 5050 5850
Wire Wire Line
	5050 7000 5050 6550
Connection ~ 5050 5850
$Comp
L INDUCT L1
U 1 1
P 1700 5850
F 0 "L1" V 1780 5850 50  0000 C CNN
F 1 "FB" V 1600 5850 50  0000 C CNN
F 2 "kicad-libraries:C0603" H 1700 5850 60  0001 C CNN
F 3 "" H 1700 5850 60  0000 C CNN
	1    1700 5850
	0    1    1    0   
$EndComp
$Comp
L C C1
U 1 1
P 1250 6350
F 0 "C1" V 1100 6300 50  0000 L CNN
F 1 "4.7µF" V 1200 6400 50  0000 L CNN
F 2 "kicad-libraries:C0805" H 1250 6350 60  0001 C CNN
F 3 "" H 1250 6350 60  0001 C CNN
	1    1250 6350
	-1   0    0    1   
$EndComp
$Comp
L GND #PWR037
U 1 1
P 1250 7000
F 0 "#PWR037" H 1250 7000 30  0001 C CNN
F 1 "GND" H 1250 6930 30  0001 C CNN
F 2 "" H 1250 7000 60  0001 C CNN
F 3 "" H 1250 7000 60  0001 C CNN
	1    1250 7000
	1    0    0    -1  
$EndComp
Wire Wire Line
	1250 7000 1250 6550
Wire Wire Line
	1450 5850 1250 5850
Wire Wire Line
	1250 5750 1250 6150
Connection ~ 1250 5850
Wire Wire Line
	2050 5850 2050 6150
$EndSCHEMATC
